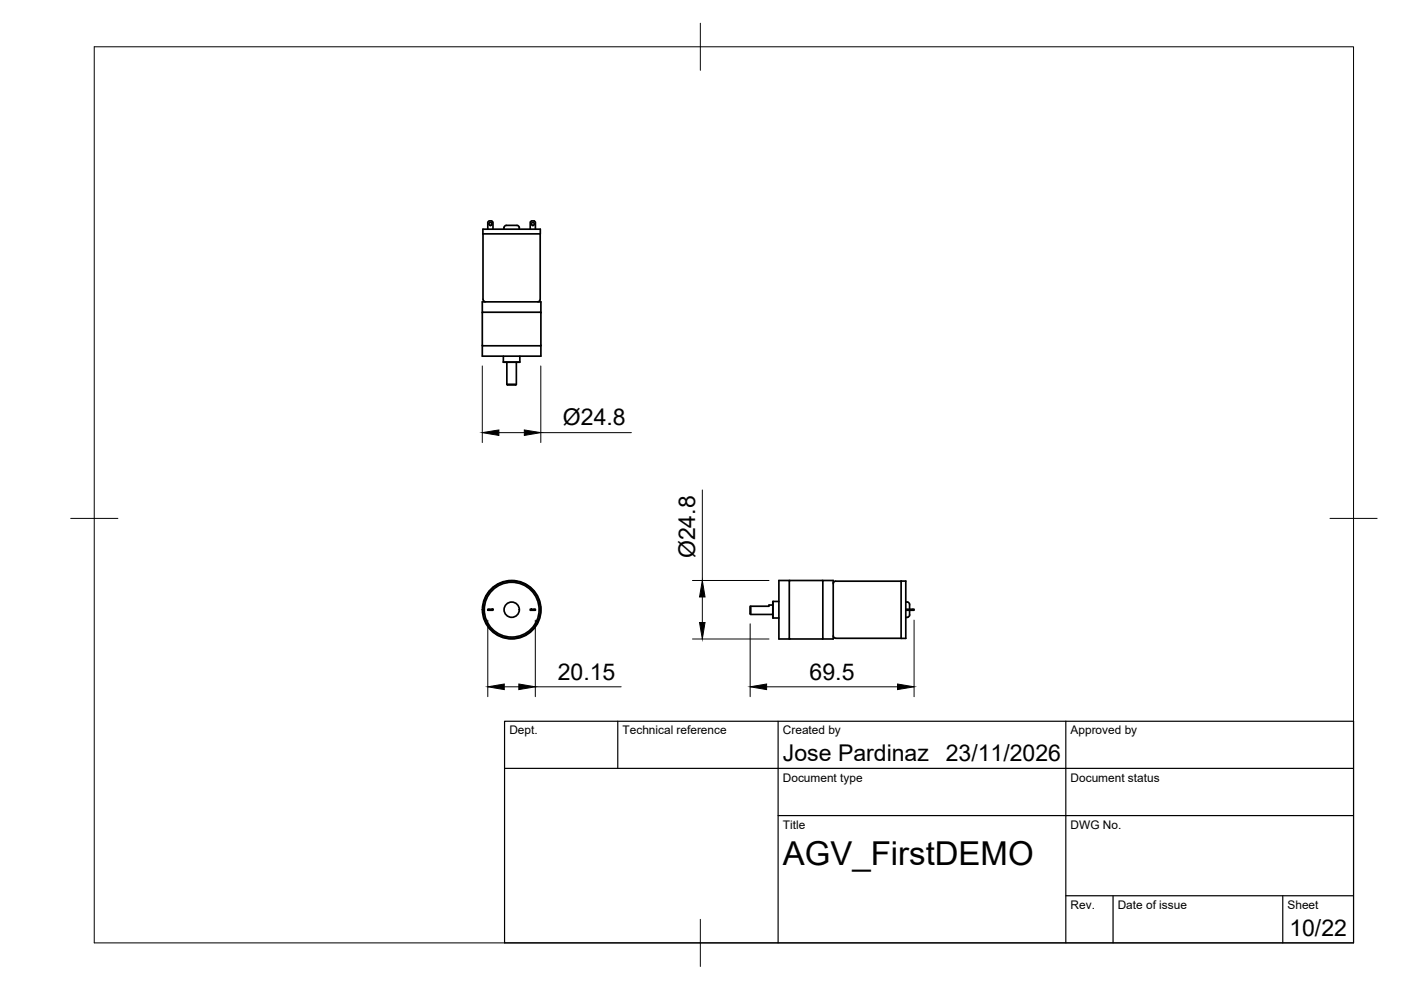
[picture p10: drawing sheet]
<svg xmlns="http://www.w3.org/2000/svg" width="297mm" height="210mm" viewBox="0 0 297 210" stroke-linecap="round" stroke-linejoin="round" font-family="sans-serif">
<!-- layer: Visible -->
<g fill="none" stroke="#000" stroke-width=".36">
<path d="M102.4 49.6h12.2M103.4 48.6v-1.5l.3-.3h.6l.2 .3v1.5M106.8 48.6a.91 .91 0 0 1 1.4-.8h.6a1.08 1.08 0 0 1 1.3 .5v.3M112.4 48.6v-1.5l.3-.3h.6l.2 .3v1.5M102.3 73.3h12.4v2.2h-12.4zM102.3 64h12.4v2.2h-12.4zM102.3 66.3v6.9M102.3 73.2l.1 .1M102.4 66.2l-.1 .1M102.9 64l-.2-.1-.3-.4v-14.9h12.2l-.1 14.9-.2 .4-.3 .1M106.7 76.8h3.5M106.7 75.5v1.3"/>
<path d="M107.5 76.8v4.7M109.5 76.8v4.7l-.2 .1h-1.7l-.1-.1M110.2 75.5v1.3h-3.5M114.6 66.2l.1 .1v6.9l-.1 .1M107.5 81.5h2M103.7 129.2h-.3v.2h.9M104.3 129.2h.2v.2h-.2zM104.3 129.2h-.6v.2M112.4 129.2h.3v.2h-.3zM112.7 129.2h.6v.2h-.6M113.3 129.2h.2v.2h-.2M159.2 130.3v-1.8h-.2v1.6l.2 .2h4.7"/>
<path d="M163.9 128.3h-.9v.2h-3.8M163.9 127.5v3.5M163.9 127.5v3.5h1.2M163.9 127.5h1.2M165.1 123.1h2.2v12.4h-2.2zM167.4 135.3l.1 .2h6.8l.2-.2M167.4 123.2l.1-.1h6.8l.2 .1M174.5 123.1h2.2v12.4h-2.2zM176.7 134.8v.3l.5 .2h13.9M191.1 123.2h.9v12.2h-.9zM191.1 123.2h-13.9l-.5 .3v.2M192 127.6a.88 .88 0 0 1 .8 1.3v.3"/>
<path d="M192 129.4h1.8v-.2h-.3v.2M192 129.2h1.5M192 130.9h.3M192.8 129.4v.3a.95 .95 0 0 1-.4 1.2"/>
<circle cx="104" cy="47.5" r=".33"/>
<circle cx="113" cy="47.5" r=".33"/>
<circle cx="108.5" cy="129.3" r="6.2"/>
<circle cx="108.5" cy="129.3" r="1.62"/>
<circle cx="108.5" cy="129.3" r="5.8"/>
<circle cx="108.5" cy="129.3" r="6.1"/>
</g>
<!-- layer: BORDER -->
<path d="M20 9.9h267v190h-267zM148.5 4.9v10M15 109.9h10M282 109.9h10M148.5 194.9v10" fill="none" stroke="#000" stroke-width=".21"/>
<!-- layer: TITLEBLOCK -->
<path d="M107 152.9h180v47h-180zM131 152.9v10M165 152.9v47M226 152.9v47M107 162.9h180M165 172.9h122M226 189.9h61M236 189.9v10M272 189.9v10" fill="none" stroke="#000" stroke-width=".25"/>
<!-- layer: FD_Dimensions -->
<g fill="none" stroke="#000" stroke-width=".21">
<path d="M102.3 77.6v16.2M114.7 77.6v16.2M105.8 91.7h5.4M114.7 91.7h19.2M148.9 103.9v19.2M103.4 131.5v16.2M113.5 131.5v16.2M146.8 135.5h16.2M146.8 123.1h16.2M148.9 126.6v5.4M159 132.3v15.4M193.8 131.5v16.2"/>
<path d="M106.9 145.6h3.1M113.5 145.6h18.2M162.5 145.6h27.8"/>
</g>
<path d="M102.3 91.7l3.5-.5v1.1zM111.2 91.2l3.5 .5-3.5 .6zM148.3 132h1.2l-.6 3.5zM148.9 123.1l.6 3.5h-1.2zM103.4 145.6l3.5-.6v1.2zM110 145l3.5 .6-3.5 .6zM159 145.6l3.5-.6v1.2zM190.3 145l3.5 .6-3.5 .6z" fill="#000" stroke="#000" stroke-width=".21"/>
<text font-size="7" x="166" y="183.4">AGV_FirstDEMO</text>
<g font-size="4.9">
<text x="119.4" y="90.2">Ø24.8</text>
<text x="147.4" y="118.4" transform="rotate(-90 147.4 118.4)">Ø24.8</text>
<text x="118.3" y="144.2">20.15</text>
<text x="171.7" y="144.2">69.5</text>
<text x="166" y="161.4">Jose Pardinaz</text>
<text x="200.5" y="161.4">23/11/2026</text>
<text x="273.4" y="198.6">10/22</text>
</g>
<g font-size="2.5">
<text x="108" y="155.7">Dept.</text>
<text x="132" y="155.7">Technical reference</text>
<text x="166" y="155.7">Created by</text>
<text x="227" y="155.7">Approved by</text>
<text x="166" y="165.7">Document type</text>
<text x="227" y="165.7">Document status</text>
<text x="166" y="175.7">Title</text>
<text x="227" y="175.7">DWG No.</text>
<text x="227" y="192.7">Rev.</text>
<text x="237" y="192.7">Date of issue</text>
<text x="273" y="192.7">Sheet</text>
</g>
</svg>
